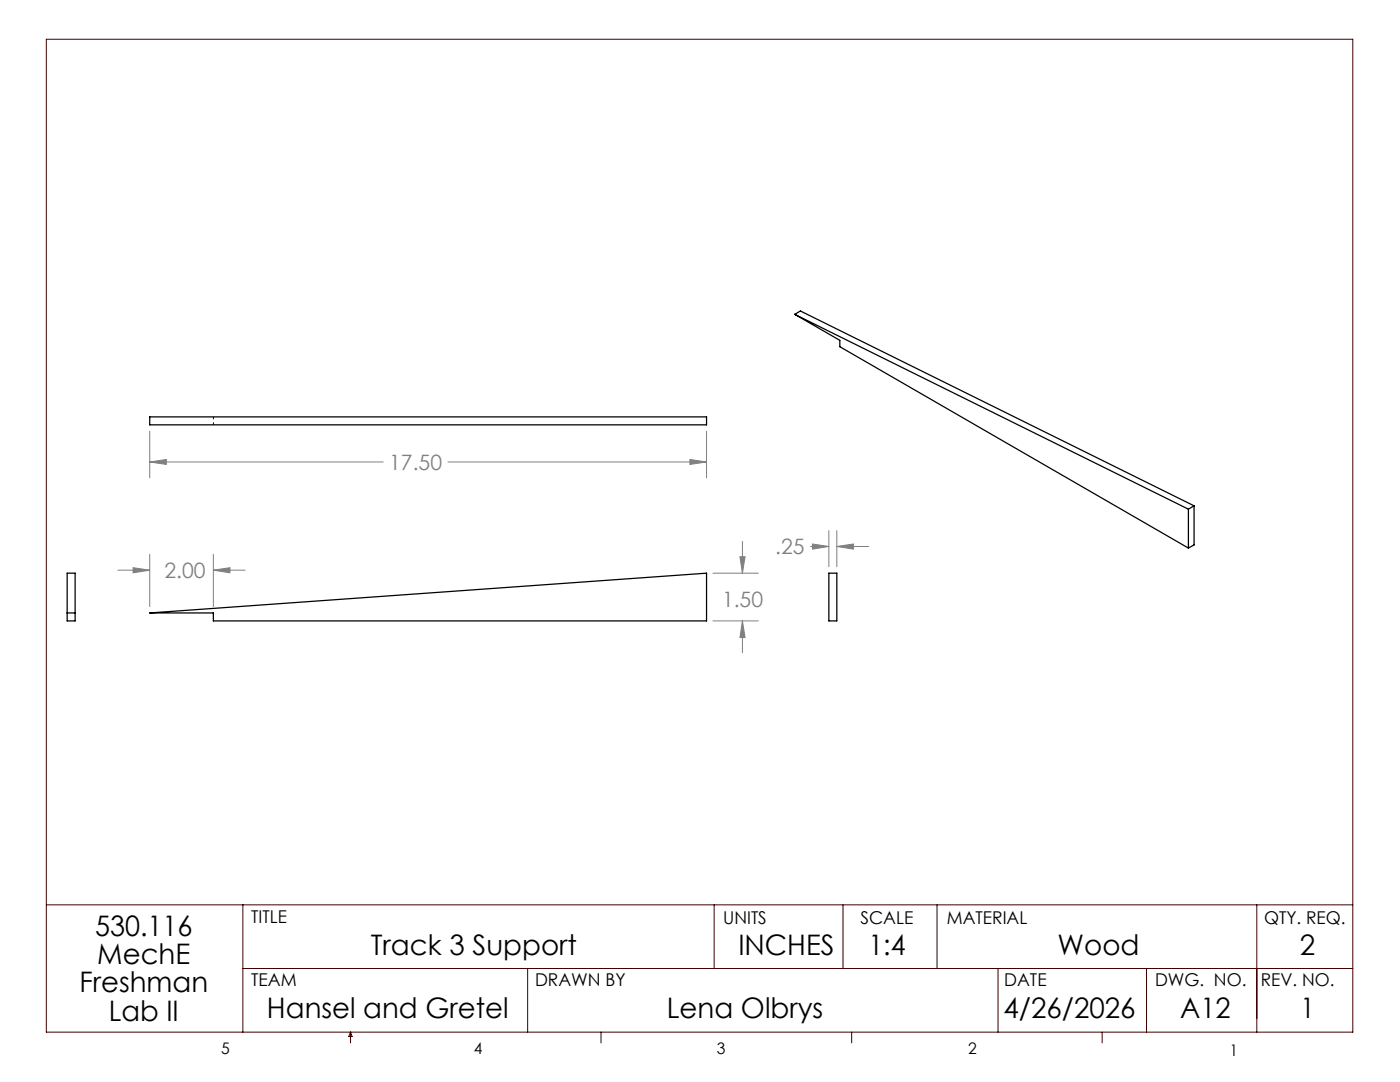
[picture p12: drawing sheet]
<svg xmlns="http://www.w3.org/2000/svg" width="279mm" height="216mm" viewBox="0 0 279 216" stroke-linecap="round" stroke-linejoin="round" font-family="sans-serif">
<path d="M158.6 62.7l78.6 38.9M158.6 62.7l1.1-.6 78.6 38.8M158.6 62.7l9 5.2v1.3l69.6 40.2M29.9 83.2h111.1v1.6h-111.1zM13.4 114.4h1.6v9.5h-1.6zM165.4 114.4h1.6v9.5h-1.6zM237.2 101.6v7.8M238.3 100.9l-1.1 .7M238.3 100.9v7.8l-1.1 .7M13.4 122.3h1.6M29.9 122.3l111.1-7.9v9.5h-98.4v-1.6z" fill="none" stroke="#000" stroke-width=".25"/>
<path d="M42.6 84.8v-1.6" fill="none" stroke="#000" stroke-width=".2" stroke-dasharray="1.3 .6" stroke-dashoffset=".8" stroke-linecap="butt"/>
<g fill="none" stroke="#808080" stroke-width=".2">
<path d="M29.9 92.2l3.3-.5v1zM29.9 86v9.4M29.9 92.2h46.6M89.4 92.2h51.6M137.7 91.7l3.3 .5-3.3 .5zM141 86v9.4M23.5 113.8h6.4M26.6 113.3l3.3 .5-3.3 .5zM29.9 110.6v10.4M42.6 113.8l3.3-.5v1zM42.6 110.6v10.4M42.6 113.8h6.3"/>
<path d="M142.3 114.4h9M147.7 111.1h1l-.5 3.3zM148.2 108v6.4M161.7 109h3.7M162.1 108.5l3.3 .5-3.3 .6zM165.4 105.9v7.2M167 109l3.3-.5v1.1zM167 105.9v7.2M167 109h6.4M142.3 123.9h9M148.2 123.9l.5 3.3h-1zM148.2 123.9v6.3"/>
</g>
<g fill="none" stroke="#400000" stroke-width=".2">
<path d="M9.2 7.8h260.8v198.2h-260.8zM9.2 180.6h260.8M48.5 180.6v25.4M48.5 193.3h221.5M105.3 193.3v12.7M142.5 180.6v12.7M168.2 180.6v12.7M187 180.6v12.7M199.2 193.3v12.7M228.8 193.3v12.7M250.8 180.6v25.4M70 206v2.1"/>
<path d="M70 206l.3 .8h-.7zM119.9 206v2.1M170 206v2.1M220 206v2.1"/>
</g>
<path d="M26.6 113.3l3.3 .5-3.3 .5zM42.6 113.8l3.3-.5v1zM148.2 123.9l.5 3.3h-1zM147.7 111.1h1l-.5 3.3zM137.7 91.7l3.3 .5-3.3 .5zM29.9 92.2l3.3-.5v1zM162.1 108.5l3.3 .5-3.3 .6zM167 109l3.3-.5v1.1z" fill="#808080"/>
<g font-size="5.6">
<text x="19" y="186.7">530.116</text>
<text x="74" y="190.6">Track 3 Support</text>
<text x="147.4" y="190.6">INCHES</text>
<text x="173.3" y="190.6">1:4</text>
<text x="211.1" y="190.6">Wood</text>
<text x="259.4" y="190.6">2</text>
<text x="15.9" y="198">Freshman</text>
<text x="19.4" y="192.3">MechE</text>
<text x="21.7" y="203.6">Lab II</text>
<text x="53.3" y="203.2">Hansel and Gretel</text>
<text x="133.1" y="203.2">Lena Olbrys</text>
<text x="200.3" y="203.2">4/26/2026</text>
<text x="235.5" y="203.2">A12</text>
<text x="259.5" y="203.2">1</text>
</g>
<g font-size="4.2" fill="#808080">
<text x="77.7" y="93.8">17.50</text>
<text x="154.7" y="110.6">.25</text>
<text x="32.8" y="115.4">2.00</text>
<text x="144.1" y="121.1">1.50</text>
</g>
<g font-size="3.5">
<text x="50.1" y="184.2">TITLE</text>
<text x="144.3" y="184.3">UNITS</text>
<text x="171.7" y="184.3">SCALE</text>
<text x="189" y="184.3">MATERIAL</text>
<text x="252.3" y="184.3">QTY. REQ.</text>
<text x="50.1" y="196.8">TEAM</text>
<text x="106.8" y="196.8">DRAWN BY</text>
<text x="200.4" y="196.8">DATE</text>
<text x="230.5" y="196.8">DWG. NO.</text>
<text x="251.6" y="196.8">REV. NO.</text>
</g>
<g font-size="3.2">
<text x="44.2" y="210.4">5</text>
<text x="94.6" y="210.3">4</text>
<text x="143.1" y="210.4">3</text>
<text x="193.2" y="210.3">2</text>
<text x="245.4" y="210.6">1</text>
</g>
</svg>
